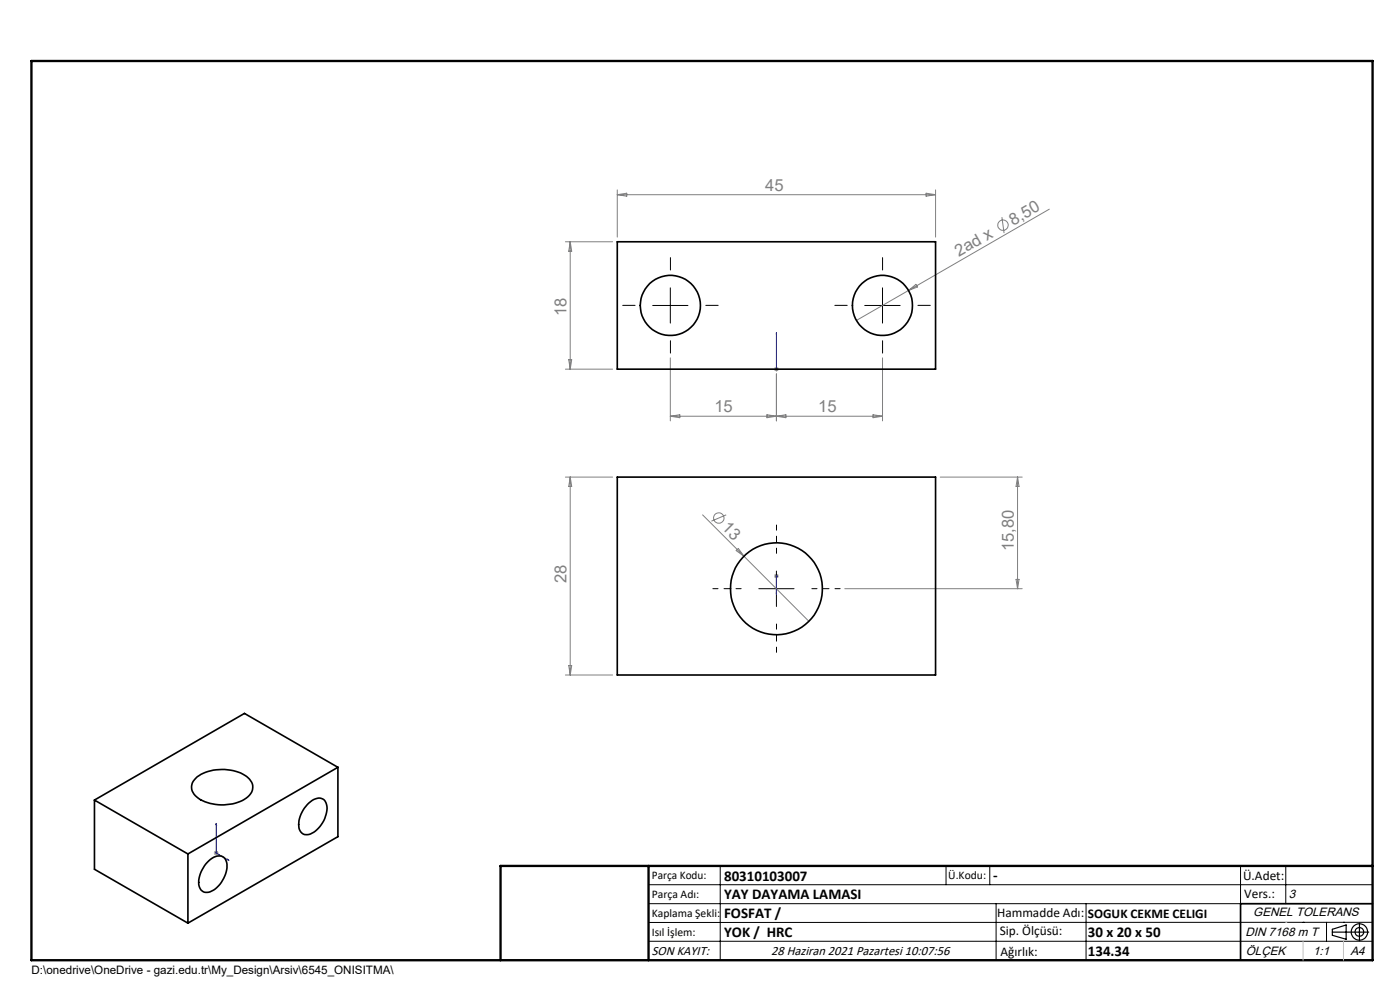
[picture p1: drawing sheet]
<svg xmlns="http://www.w3.org/2000/svg" width="297mm" height="210mm" viewBox="0 0 297 210" stroke-linecap="round" stroke-linejoin="round" font-family="sans-serif">
<g fill="none" stroke="#808080" stroke-width=".21">
<path d="M119.9 51.3h10.1M121 51.3v27M121 51.3l.3 2h-.7zM131 40.3v10M131 41.3h67.5M131 41.3l2-.3v.6zM196.5 41l2 .3-2 .3zM198.5 40.3v10M212.5 46.1l.5 3.4M222.6 44.4l-29.9 17.2M119.9 78.3h10.1M120.6 76.3h.7l-.3 2z"/>
<path d="M142.2 75.9v13.4M164.2 78.3h1M164.4 78l.7 .7M164.7 77.8v1M164.7 79.3v10M165.1 78l-.7 .7M187.2 75.9v13.4M192.7 61.6l-11 6.4M192.7 61.6l1.6-1.3 .3 .6zM142.2 88.3h45M142.2 88.3l2-.3v.6zM162.7 88v.6l4-.6v.6z"/>
<path d="M185.2 88l2 .3-2 .3zM119.9 101.2h10.1M121 101.2l.3 2h-.7zM121 101.2v42M149 109.2l8.8 8.8M154.1 109.2l-3.2 1.4M156.2 116.8l.4-.5 1.2 1.7zM157.8 118l13.8 13.8M199.5 101.2h17.4M215.9 101.2v23.7M215.9 101.2l.3 2h-.7zM164.2 122.2h1"/>
<path d="M164.4 121.8l.7 .7M164.7 121.7v1M165.1 121.8l-.7 .7M179.2 124.9h37.7M215.5 122.9h.7l-.3 2zM119.9 143.2h10.1M120.6 141.2h.7l-.3 2zM45.4 180.9h1M45.5 180.6l.7 .7M45.9 180.4v1M46.2 180.6l-.7 .7"/>
<circle cx="212.8" cy="47.7" r="1.11"/>
<circle cx="152.5" cy="109.9" r="1.11"/>
</g>
<g fill="none" stroke="#000" stroke-width=".25">
<path d="M282.6 197.7h7.8M282.6 197.1l3-.9v3l-3-.8zM288.4 195.8v3.8M106.2 203.7h185"/>
<circle cx="288.4" cy="197.7" r="1.74"/>
<circle cx="288.4" cy="197.7" r=".93"/>
</g>
<path d="M164.7 78.2v.2zM164.7 70.6v.4v-.4M164.7 78.3h.1M164.7 70.6v7.7M164.7 122.2h.1M164.7 122.2v3.8M164.7 126v-.3v.3M164.7 122.1v.2zM45.9 174.7v.3l-.1-.1zM45.9 174.7v6.2l2.7 1.6M48.3 182.3l.3 .2-.3-.1z" fill="none" stroke="#00f" stroke-width=".21"/>
<path d="M164.7 117.4v-6M157.2 124.9h-6M164.7 132.4v6M172.2 124.9h6" fill="none" stroke="#000" stroke-width=".21" stroke-dasharray="15.2 1.3 1.3 1.3" stroke-dashoffset="14.1"/>
<path d="M142.2 57.3v-2.7M187.2 57.3v-2.7M134.7 64.8h-2.6M142.2 72.3v2.6M149.7 64.8h2.7M179.7 64.8h-2.6M187.2 72.3v2.6M194.7 64.8h2.7" fill="none" stroke="#000" stroke-width=".21" stroke-dasharray="15.2 1.3 1.3 1.3"/>
<g fill="none" stroke="#000" stroke-width=".21">
<path d="M138.5 64.8h7.4M142.2 61.1v7.4M183.4 64.8h7.6M187.2 61.1v7.4M161 124.9h7.5M164.7 121.1v7.5M137.6 187.7h153.6M137.6 191.7h153.6M137.6 199.7h153.6M152.8 183.7v20M200.7 183.7v4M210 183.7v4"/>
<path d="M211.3 191.7v12M230.4 191.7v12M263.2 183.7v20M272.8 183.7v8M276.4 195.6h.1M281.4 195.6v4.1M285 195.6h.1M291.2 195.6l-153.6 .1"/>
</g>
<path d="M291.2 191.7h-28v12" fill="none" stroke="#000" stroke-width=".35"/>
<path d="M6.7 12.9h284.5v190.8h-284.5zM137.6 183.7v20M291.2 183.7h-185v20" fill="none" stroke="#000" stroke-width=".5"/>
<path d="M276.4 199.7v4M285 199.7v4" fill="none" stroke="#c0c0c0" stroke-width=".21"/>
<path d="M272.8 195.6h.1" fill="none" stroke="#c0c0c0" stroke-width=".25"/>
<g fill="#00f">
<path d="M164.7 78.2v.2zM164.7 70.6v.4z"/>
<path d="M48.3 182.3l.3 .2-.3-.1zM45.9 174.7v.3l-.1-.1zM164.7 125.7v.3zM164.7 122.1v.2z"/>
</g>
<g fill="none" stroke="#000" stroke-width=".35">
<path d="M131 51.3h67.5v27h-67.5zM131 101.2h67.5v42h-67.5zM20 169.7v14.7l19.9 11.4M20 169.7l19.9 11.4M41.8 164.8a9.8 9.8 0 0 1 10.5-.1 2.71 2.71 0 0 1 1.3 2.6 2.71 2.71 0 0 1-1.8 2.3 9.7 9.7 0 0 1-10-.5 2.57 2.57 0 0 1 0-4.3zM65.5 170.3a2.42 2.42 0 0 1 3.4-.5 4.5 4.5 0 0 1-.5 4.7 4.1 4.1 0 0 1-3.8 2.5 2.38 2.38 0 0 1-1.2-2.9 7.3 7.3 0 0 1 2.1-3.8zM71.7 162.8l-31.8 18.3M71.7 162.8v14.7l-31.8 18.3M71.7 162.8l-19.8-11.5-31.9 18.4M39.9 181.1v14.7M44 182.9a2.84 2.84 0 0 1 3.4-1.1 3.8 3.8 0 0 1 0 4.5 4.6 4.6 0 0 1-3.8 3 2.04 2.04 0 0 1-1.4-2.5 7 7 0 0 1 1.8-3.9z"/>
<circle cx="142.2" cy="64.8" r="6.4"/>
<circle cx="187.2" cy="64.8" r="6.4"/>
<circle cx="164.7" cy="124.9" r="9.8"/>
</g>
<g font-size="3.5" fill="#808080">
<text x="162.3" y="40.5">45</text>
<text x="214.9" y="47.9" transform="rotate(-30 214.9 47.9)">8,50</text>
<text x="203.4" y="54.5" transform="rotate(-30 203.4 54.5)">2ad x</text>
<text x="120.2" y="67.1" transform="rotate(-90 120.2 67.1)">18</text>
<text x="151.5" y="87.5">15</text>
<text x="173.6" y="87.5">15</text>
<text x="153" y="112" transform="rotate(45 153 112)">13</text>
<text x="215.1" y="116.9" transform="rotate(-90 215.1 116.9)">15,80</text>
<text x="120.2" y="123.7" transform="rotate(-90 120.2 123.7)">28</text>
</g>
<g font-size="3.2">
<text x="153.6" y="186.8">80310103007</text>
<text x="153.6" y="190.8">YAY DAYAMA LAMASI</text>
<text x="210.7" y="186.6">-</text>
<text x="153.6" y="194.8">FOSFAT /</text>
<text x="153.6" y="198.8">YOK / HRC</text>
<text x="230.8" y="198.7">30 x 20 x 50</text>
<text x="230.8" y="202.8">134.34</text>
</g>
<g font-size="2.8">
<text x="263.7" y="186.7">Ü.Adet:</text>
<text x="263.9" y="190.5">Vers.:</text>
<text x="211.5" y="194.5">Hammadde Adı:</text>
<text x="230.8" y="194.7">SOGUK CEKME CELIGI</text>
<text x="138.3" y="202.6">SON KAYIT:</text>
<text x="163.6" y="202.6">28 Haziran 2021 Pazartesi 10:07:56</text>
<text x="212.1" y="198.4">Sip. Ölçüsü:</text>
<text x="212.2" y="202.7">Ağırlık:</text>
</g>
<g font-size="2.6">
<text x="273.4" y="190.4">3</text>
<text x="265.9" y="194.4">GENEL TOLERANS</text>
<text x="264.2" y="198.5">DIN 7168 m T</text>
<text x="264.3" y="202.6">ÖLÇEK</text>
<text x="278.5" y="202.6">1:1</text>
<text x="286.5" y="202.6">A4</text>
</g>
<g font-size="2.5">
<text x="138.3" y="186.4">Parça Kodu:</text>
<text x="138.3" y="190.5">Parça Adı:</text>
<text x="201.2" y="186.5">Ü.Kodu:</text>
<text x="138.3" y="194.5">Kaplama Şekli:</text>
<text x="138.3" y="198.6">Isıl İşlem:</text>
<text x="6.7" y="206.7">D:\onedrive\OneDrive - gazi.edu.tr\My_Design\Arsiv\6545_ONISITMA\</text>
</g>
</svg>
